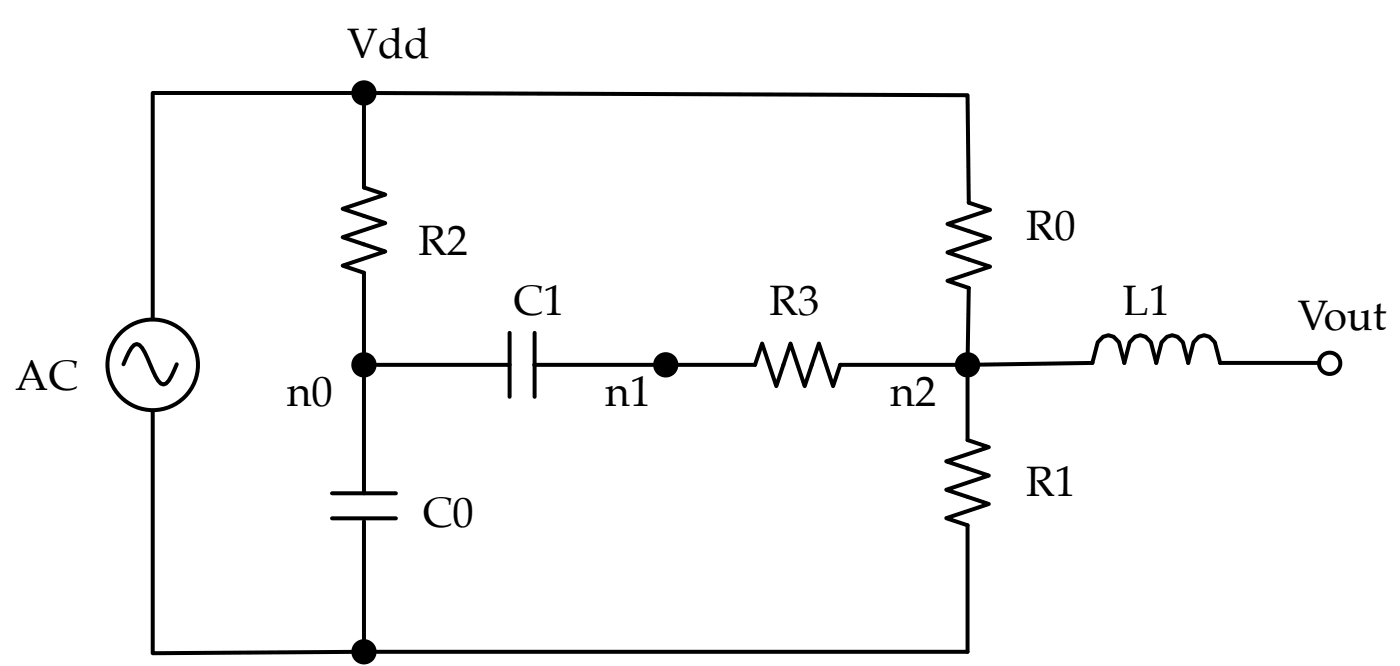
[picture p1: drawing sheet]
<svg xmlns="http://www.w3.org/2000/svg" width="186mm" height="88mm" viewBox="0 0 186 88" stroke-linecap="round" stroke-linejoin="round" font-family="sans-serif">
<g fill="none" stroke="#000" stroke-width=".53">
<path d="M46.6 12.3h-26.4v29.7M48.2 14v10.8l2.9 1-5.7 1.9 5.7 1.8-5.7 1.9 5.7 1.9-5.7 1.9 2.8 .9v10.5M49.9 12.3l78.3 .3 .2 14.2 2.8 1-5.6 1.9 5.6 1.8-5.6 1.9 5.6 1.9-5.6 1.9 2.8 .9-.1 8.5M16.4 48.2a7.1 7.1 0 0 1 1.4-2.5l.3-.1 .4 .1a9 9 0 0 1 1.7 3.4l.8 1.3 .3 .4 .4 .1 .3-.1a7.1 7.1 0 0 0 1.4-2.6M20.2 54.6v31.9l26.4-.2M48.2 50v15.3M49.9 48.3h17.6M67.5 44.1v8.4M70.8 48.3h15.8M70.9 44.1v8.4M89.9 48.3h10.2l.9-2.8 1.9 5.6 1.9-5.6 1.9 5.6 1.8-5.6 1.9 5.6 1-2.8h15.2M128.2 50v8.3l2.9 .9-5.7 1.9 5.7 1.9-5.7 1.9 5.7 1.8-5.7 1.9 2.8 1v16.7h-78.3"/>
<path d="M174.8 48.1h-13.1l-.7-2.8-.7-.7-.7-.2-.7 .2-.7 .7-.7 2.8-.7-2.8-.7-.7-.7-.2-.7 .2-.7 .7-.7 2.8-.7-2.8-.8-.7-.7-.2-.7 .2-.7 .7-.7 2.8-.7-2.8-.7-.7-.7-.2-.7 .2-.7 .7-.7 2.8-14.9 .2M44 65.3h8.5M44 68.6h8.5M48.2 69v15.6"/>
<circle cx="48.2" cy="12.3" r="1.41"/>
<circle cx="20.2" cy="48.3" r="6"/>
<circle cx="48.2" cy="48.3" r="1.41"/>
<circle cx="88.2" cy="48.3" r="1.41"/>
<circle cx="128.2" cy="48.3" r="1.41"/>
<circle cx="176.2" cy="48.1" r="1.41"/>
<circle cx="48.2" cy="86.3" r="1.41"/>
</g>
<g fill="#000">
<circle cx="48.2" cy="12.3" r="1.41"/>
<circle cx="48.2" cy="48.3" r="1.41"/>
<circle cx="88.2" cy="48.3" r="1.41"/>
<circle cx="128.2" cy="48.3" r="1.41"/>
<circle cx="48.2" cy="86.3" r="1.41"/>
</g>
<g font-size="5.6">
<text x="46" y="7.7">Vdd</text>
<text x="55.5" y="33.7">R2</text>
<text x="136" y="31.7">R0</text>
<text x="68" y="41.7">C1</text>
<text x="102" y="41.7">R3</text>
<text x="148.8" y="41.7">L1</text>
<text x="172" y="43.7">Vout</text>
<text x="2" y="51.7">AC</text>
<text x="38" y="53.7">n0</text>
<text x="80.2" y="53.7">n1</text>
<text x="118" y="53.7">n2</text>
<text x="136" y="65.7">R1</text>
<text x="56" y="69.7">C0</text>
</g>
</svg>
